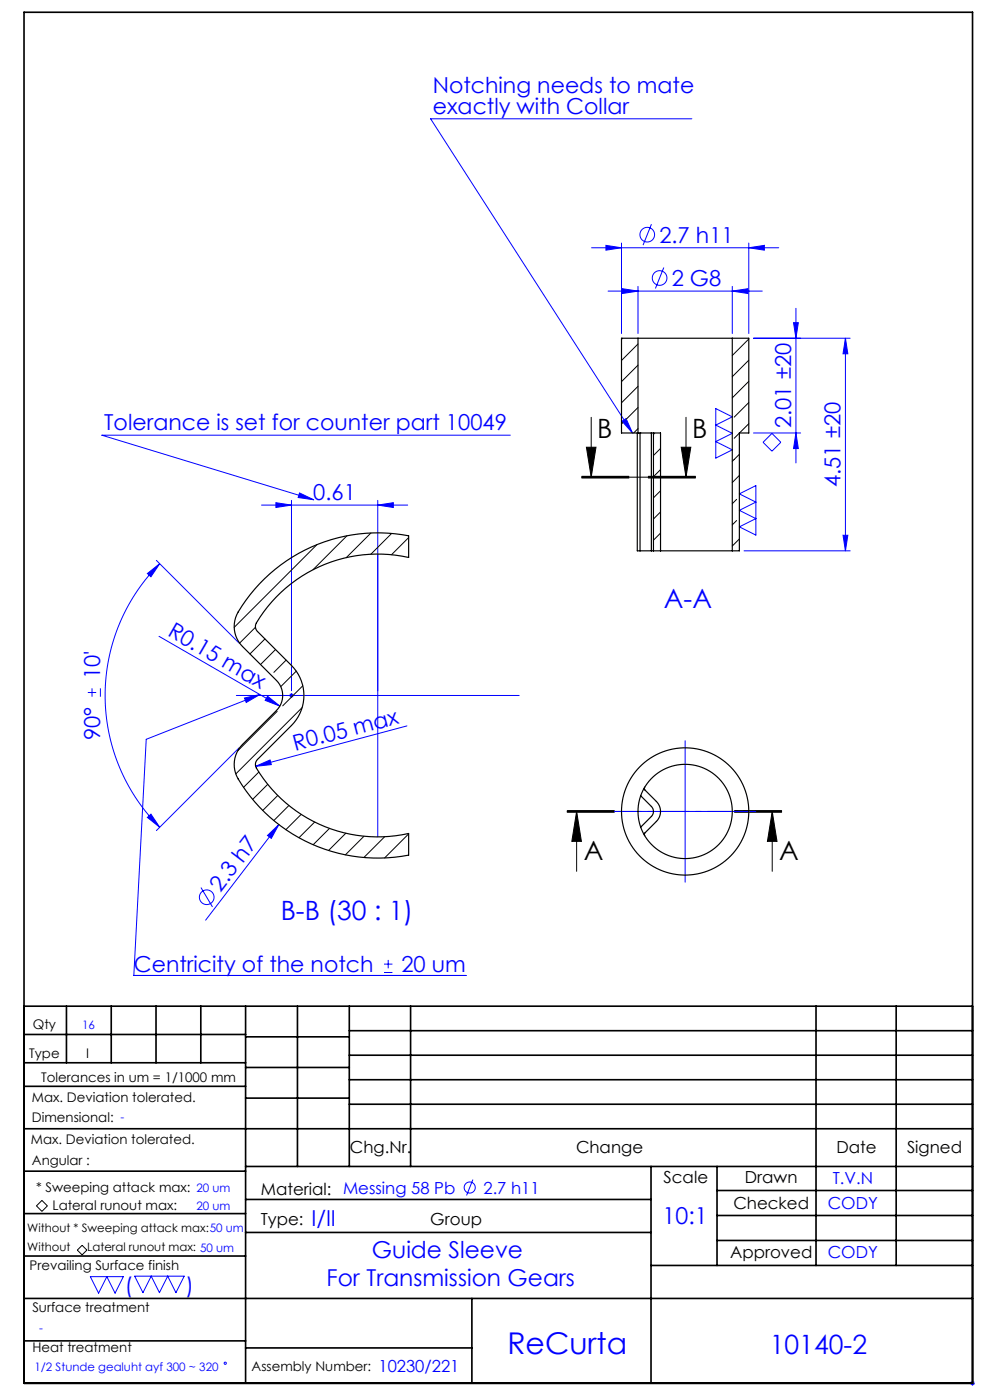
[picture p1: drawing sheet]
<svg xmlns="http://www.w3.org/2000/svg" width="210mm" height="297mm" viewBox="0 0 210 297" stroke-linecap="round" stroke-linejoin="round" font-family="sans-serif">
<g fill="none" stroke="#00f" stroke-width=".21">
<path d="M146.8 25.2h-55.5l42.9 66.7M125.5 52.6h39.7M128.5 52.1l3.3 .5-3.3 .5zM131.8 51.6v19.2M138.2 47.6l-1.8 4.4M140.8 56.8l-1.8 4.4M158.8 52.6l3.3-.5v1zM158.8 51.6v19.2M129 61.8h32.7M132 61.2l3.3 .6-3.3 .5zM135.3 60.8v10M155.3 61.8l3.3-.6v1.1z"/>
<path d="M155.3 60.8v10M159.8 71.8h20.5M168.3 68.5h1l-.5 3.3zM168.8 65.4v32.8M179.3 71.8v45.1M179.3 71.8l.5 3.3h-1zM108.3 92.3h-86.7l45 13.7M131.9 89.4l.9-.6 1.4 3.1zM151.8 86.7l3.5 1.7-3.5 1.8 3.5 1.7-3.5 1.8 3.5 1.7-3.5 1.8zM159.8 91.9h10M161.9 93.8l1.8-1.9 1.9 1.9-1.9 1.9zM168.8 91.9l.5 3.3h-1z"/>
<path d="M33.2 118.9l17.5 17.5M33.9 119.6a39.5 39.5 0 0 0 0 55.9M55.5 107.2h31M58.5 106.6l3.3 .6-3.3 .5zM61.8 106.2v40.3M63.5 104.6l3.1 1.4-3.4-.5zM80.1 107.2l3.3-.6v1.1zM80.1 106.2v71.3M156.8 104.8l3.5-1.8v10.5l-3.5-1.7 3.5-1.8-3.5-1.7 3.5-1.8zM157.8 116.9h22.5M178.8 113.6h1l-.5 3.3zM31.3 121.7l2.6-2.1-1.9 2.8z"/>
<path d="M33.7 135l25.7 14.8M18.6 146.9h1.8M19.5 146v1.8M21.3 146v1.8M50.1 147.5h60M50.7 158.6l-17.5 17.6M51.9 148.1l3.2-.8-2.9 1.7zM55.1 147.3l-24.1 9.5-2.6 50.1h70.4M56.8 147.7l2.6 2.1-3.1-1.2zM61.5 147.2l.7 .7M61.8 147v1M62.2 147.2l-.7 .7"/>
<path d="M86.3 154l-32.1 8.6M145.3 157.1v30M31.3 173.4l.7-.7 1.9 2.8zM54.2 162.6l3.1-1.4 .2 1zM56.7 177.2l2.5-2.3-1.7 3zM59.2 174.9l-15.6 20.3M130.3 172.1h30M42.6 188.3l2.5 4.1M81.5 206.3h1.7M81.5 204.5h1.7M82.3 203.6v1.8M100.3 250.2l-1.3 3.4"/>
<path d="M19.2 270.8h7l-1.8 3.5-1.7-3.5-1.8 3.5zM28.6 270.7h10.5l-1.8 3.5-1.7-3.5-1.8 3.5-1.7-3.5-1.8 3.5zM205.8 293.5h1M205.9 293.1l.7 .7M206.3 293v1M206.6 293.1l-.7 .7"/>
<circle cx="137.3" cy="49.8" r="1.56"/>
<circle cx="139.9" cy="59" r="1.56"/>
<circle cx="43.9" cy="190.3" r="1.56"/>
<circle cx="99.6" cy="251.9" r="1.18"/>
<circle cx="47.8" cy="289.2" r=".24"/>
</g>
<g fill="none" stroke="#000" stroke-width=".21">
<path d="M124.4 94.9h2l-1 6.3zM125.4 88.5v12.7M144.5 94.9h2l-1 6.3zM145.5 88.5v12.7M123.4 101.2h10M123.4 101h10M123.4 101.4h10M137.5 101.2h10M137.5 101h10M137.5 101.4h10M120.3 172.3h10zM120.3 172.1h10"/>
<path d="M120.3 172h10M122.3 172.1l1 6.4h-2zM122.3 172.1v12.7M155.8 172.1h10M155.8 172h10M155.8 172.3h10M163.8 172.1l1 6.4h-2zM163.8 172.1v12.7M8.9 254.7l1.2 1.1-1.2 1.2-1.2-1.2zM16.4 265.2l1-1 1 1-1 1z"/>
</g>
<path d="M165.8 172.1h-45.5" fill="none" stroke="#000" stroke-width=".21" stroke-dasharray="6.3 1.3 1.3 1.3" stroke-dashoffset=".7"/>
<path d="M147.5 101.2h-24.1" fill="none" stroke="#000" stroke-width=".21" stroke-dasharray="6.3 1.3 1.3 1.3" stroke-dashoffset="1.3"/>
<g fill="none" stroke="#000" stroke-width=".35">
<path d="M5.1 2.6h201.2v290.9h-201.2zM5.1 213.5h201.2M5.1 219.5h47M14.1 213.5v12M23.6 213.5v12M33.1 213.5v12M42.6 213.5v12M52.1 213.5v80M52.1 220h22M63.1 213.5v34M74.1 218.7h132.2M74.1 213.5v34"/>
<path d="M87.1 213.5v34M173.1 213.5v55M190.1 213.5v55M5.1 239.5h201.2M5.1 230.5h47M5.1 225.5h47M52.1 226.5h22M52.1 233h22M74.1 223.9h132.2M74.1 229.1h132.2M74.1 234.3h132.2M5.1 257.5h47"/>
<path d="M5.1 248.5h47M52.1 247.5h154.2M52.1 254.5h86M138.1 247.5v46M152.1 247.5v21M152.1 252.6h54.2M152.1 257.9h54.2M5.1 275.5h201.2M5.1 266.5h47M52.1 261.5h86M100.1 275.5v18M138.1 268.5h68.2"/>
<path d="M152.1 263.2h54.2M5.1 284.5h47M52.1 286h48"/>
</g>
<g fill="#000">
<path d="M144.5 94.9h2l-1 6.3zM124.4 94.9h2l-1 6.3z"/>
<path d="M163.8 172.1l1 6.4h-2zM122.3 172.1l1 6.4h-2z"/>
</g>
<g fill="#00f">
<path d="M56.8 147.7l2.6 2.1-3.1-1.2z"/>
<path d="M54.2 162.6l3.1-1.4 .2 1z"/>
<path d="M56.7 177.2l2.5-2.3-1.7 3z"/>
<path d="M131.9 89.4l.9-.6 1.4 3.1zM63.5 104.6l3.1 1.4-3.4-.5zM51.9 148.1l3.2-.8-2.9 1.7z"/>
<path d="M58.5 106.6l3.3 .6-3.3 .5zM80.1 107.2l3.3-.6v1.1z"/>
<path d="M179.3 71.8l.5 3.3h-1zM178.8 113.6h1l-.5 3.3zM168.3 68.5h1l-.5 3.3zM168.8 91.9l.5 3.3h-1z"/>
<path d="M31.3 121.7l2.6-2.1-1.9 2.8zM31.3 173.4l.7-.7 1.9 2.8z"/>
<path d="M128.5 52.1l3.3 .5-3.3 .5zM158.8 52.6l3.3-.5v1zM132 61.2l3.3 .6-3.3 .5zM155.3 61.8l3.3-.6v1.1z"/>
</g>
<g fill="none" stroke="#000" stroke-width=".25">
<path d="M135.3 71.8h20M135.3 71.8v20.1M135.3 71.8h-3.5v20.1h3.5M155.3 71.8v45.1M155.3 71.8h3.5v20.1h-2v25h-1.5M135.2 91.9v25h.6M135.3 91.9h2.9M135.8 91.9v25M138.2 91.9h.4M138.2 91.9v25M138.6 91.9h1.5v25M138.6 91.9v25"/>
<path d="M135.8 116.9h2.4M138.2 116.9h.4M138.6 116.9h1.5M140.1 116.9h15.2M56.1 122.8a34.5 34.5 0 0 1 30.6-9.1v4.6a29.8 29.8 0 0 0-32.5 14.3v.7l.4 .7 7.2 7.2a9 9 0 0 1 0 12.7l-7.2 7.2a1.5 1.5 0 0 0-.2 1.8 30 30 0 0 0 32.3 13.9v4.6a34.4 34.4 0 0 1-36.5-16.7 6 6 0 0 1 1.2-6.8l7.2-7.2a4.5 4.5 0 0 0 0-6.3l-7.2-7.3a6.2 6.2 0 0 1-.1-8.6l1.8-2.4zM135.9 168.8l2.3 2.3a1.5 1.5 0 0 1 0 2.1l-2.3 2.3M136.8 167v.6l2.4 2.4a3 3 0 0 1 0 4.3l-2.4 2.4v.6"/>
<circle cx="145.3" cy="172.1" r="10"/>
<circle cx="145.3" cy="172.1" r="13.5"/>
</g>
<g fill="none" stroke="#000" stroke-width=".21">
<path d="M132.1 71.8l-.3 .2M135.3 73l-3.5 3.5M135.3 77.5l-3.5 3.5M158.8 71.9l-3.5 3.5M158.8 76.4l-3.5 3.5M132.1 89.6l-.3 .3M135.3 82l-3.5 3.5M135.3 86.4l-2.4 2.5M135.3 90.9l-.9 1M138.9 91.9l-.3 .2M140.1 95.1l-1.5 1.5M140.1 99.6l-1.5 1.5"/>
<path d="M155.7 97.5l-.4 .4M156.8 96.4l-1.1 1.1M158.8 80.9l-3.5 3.5M158.8 85.4l-3.1 3.1M158.8 89.9l-3.1 3.1M67.2 115.5l-17.5 17.6M73.6 113.7l-7.2 7.2M78.7 113.1l-5.2 5.2M83.1 113.2l-4.4 4.4M86.7 114.1l-3.7 3.6M140.1 104.1l-1.5 1.5M140.1 108.6l-1.5 1.5"/>
<path d="M140.1 113.1l-1.5 1.5M156.3 105.9l-1 1M156.3 110.4l-1 .9M156.8 100.9l-1.5 1.5M156.8 114.3l-1.5 1.5M54.2 133.1l-3.4 3.3M56.2 135.5l-3.2 3.2M58.4 137.8l-3.1 3.2M58.8 150.9l-8.4 8.4M60.7 140l-2.6 2.6M62.8 142.4l-3.2 3.3M64.1 150.1l-14.1 14.1"/>
<path d="M64.2 145.5l-4.2 4.2M54.9 163.8l-3.2 3.2M56.8 166.4l-3.2 3.2M58.9 168.8l-3.2 3.1M61.3 170.9l-3.2 3.2M63.9 172.8l-3.3 3.2M66.8 174.4l-3.4 3.3M69.9 175.7l-3.5 3.5M73.4 176.8l-3.7 3.6M77.2 177.4l-3.9 3.9M81.6 177.5l-4.4 4.4M86.7 176.9l-5.1 5.1"/>
<path d="M86.7 181.4h.1"/>
</g>
<text font-size="6.3" fill="#00f" x="107.6" y="287.3">ReCurta</text>
<g font-size="5.6">
<text x="126.7" y="92.9">B</text>
<text x="146.8" y="92.9">B</text>
<text x="123.8" y="182.5">A</text>
<text x="165.3" y="182.5">A</text>
</g>
<g font-size="5.6" fill="#00f">
<text x="140.8" y="128.9">A-A</text>
<text x="59.5" y="195.1">B-B (30 : 1)</text>
<text x="163.3" y="287.2">10140-2</text>
</g>
<g font-size="4.9" fill="#00f">
<text x="140.6" y="259.7">10:1</text>
<text x="78.9" y="267">Guide Sleeve</text>
<text x="69.2" y="272.9">For Transmission Gears</text>
</g>
<g font-size="4.7" fill="#00f">
<text x="91.8" y="19.6">Notching needs to mate</text>
<text x="91.8" y="24.2">exactly with Collar</text>
<text x="139.9" y="51.5">2.7 h11</text>
<text x="142.5" y="60.7">2 G8</text>
<text x="22.1" y="91.3">Tolerance is set for counter part 10049</text>
<text x="167.8" y="90.8" transform="rotate(-90 167.8 90.8)">2.01 ±20</text>
<text x="66.5" y="106.1">0.61</text>
<text x="178.3" y="103.3" transform="rotate(-90 178.3 103.3)">4.51 ±20</text>
<text x="35.4" y="134.8" transform="rotate(30 35.4 134.8)">R0.15 max</text>
<text x="21.2" y="144.1" transform="rotate(-90 21.2 144.1)">10'</text>
<text x="21.2" y="157.1" transform="rotate(-90 21.2 157.1)">90°</text>
<text x="62.6" y="159.3" transform="rotate(-15 62.6 159.3)">R0.05 max</text>
<text x="46.8" y="189.3" transform="rotate(-53 46.8 189.3)">2.3 h7</text>
<text x="28.4" y="206.3">Centricity of the notch</text>
<text x="85.2" y="206.3">20 um</text>
<text x="66.1" y="260">I/II</text>
<text x="26.5" y="274.2">(</text>
<text x="39.4" y="274.2">)</text>
</g>
<g font-size="3.5">
<text x="74.2" y="244.7">Chg.Nr.</text>
<text x="122.2" y="244.7">Change</text>
<text x="177.4" y="244.7">Date</text>
<text x="192.4" y="244.7">Signed</text>
<text x="140.8" y="250.9">Scale</text>
<text x="158" y="250.9">Drawn</text>
<text x="55.3" y="253.5">Material: Messing 58 Pb</text>
<text x="155.6" y="256.4">Checked</text>
<text x="55.3" y="259.8">Type:</text>
<text x="91.3" y="259.8">Group</text>
<text x="154.9" y="266.9">Approved</text>
</g>
<g font-size="3.5" fill="#00f">
<text x="176.6" y="251.1">T.V.N</text>
<text x="102.6" y="253.3">2.7 h11</text>
<text x="175.6" y="256.6">CODY</text>
<text x="175.6" y="267">CODY</text>
<text x="80.3" y="291.1">10230/221</text>
</g>
<g font-size="2.8">
<text x="7" y="218.4">Qty</text>
<text x="6.2" y="224.5">Type</text>
<text x="18.2" y="224.5">I</text>
<text x="6.8" y="233.7">Max. Deviation tolerated.</text>
<text x="8.8" y="229.4">Tolerances in um = 1/1000 mm</text>
<text x="6.8" y="238.1">Dimensional:</text>
<text x="6.6" y="242.8">Max. Deviation tolerated.</text>
<text x="6.8" y="247.1">Angular :</text>
<text x="7.6" y="252.9">* Sweeping attack max:</text>
<text x="11.2" y="256.7">Lateral runout max:</text>
<text x="6.3" y="269.5">Prevailing Surface finish</text>
<text x="6.9" y="278.3">Surface treatment</text>
<text x="6.9" y="286.7">Heat treatment</text>
<text x="53.4" y="290.9">Assembly Number:</text>
</g>
<g font-size="2.5" fill="#00f">
<text x="17.4" y="218.3">16</text>
<text x="25.5" y="237.9">-</text>
<text x="41.7" y="256.6">20 um</text>
<text x="41.7" y="252.9">20 um</text>
<text x="8.3" y="282.6">-</text>
<text x="7.3" y="290.8">1/2 Stunde gealuht ayf 300 ~ 320</text>
</g>
<g font-size="2.5">
<text x="5.8" y="261.4">Without * Sweeping attack max:50 um</text>
<text x="5.8" y="265.4">Without</text>
<text x="18.5" y="265.3">Lateral runout max: 50 um</text>
</g>
</svg>
